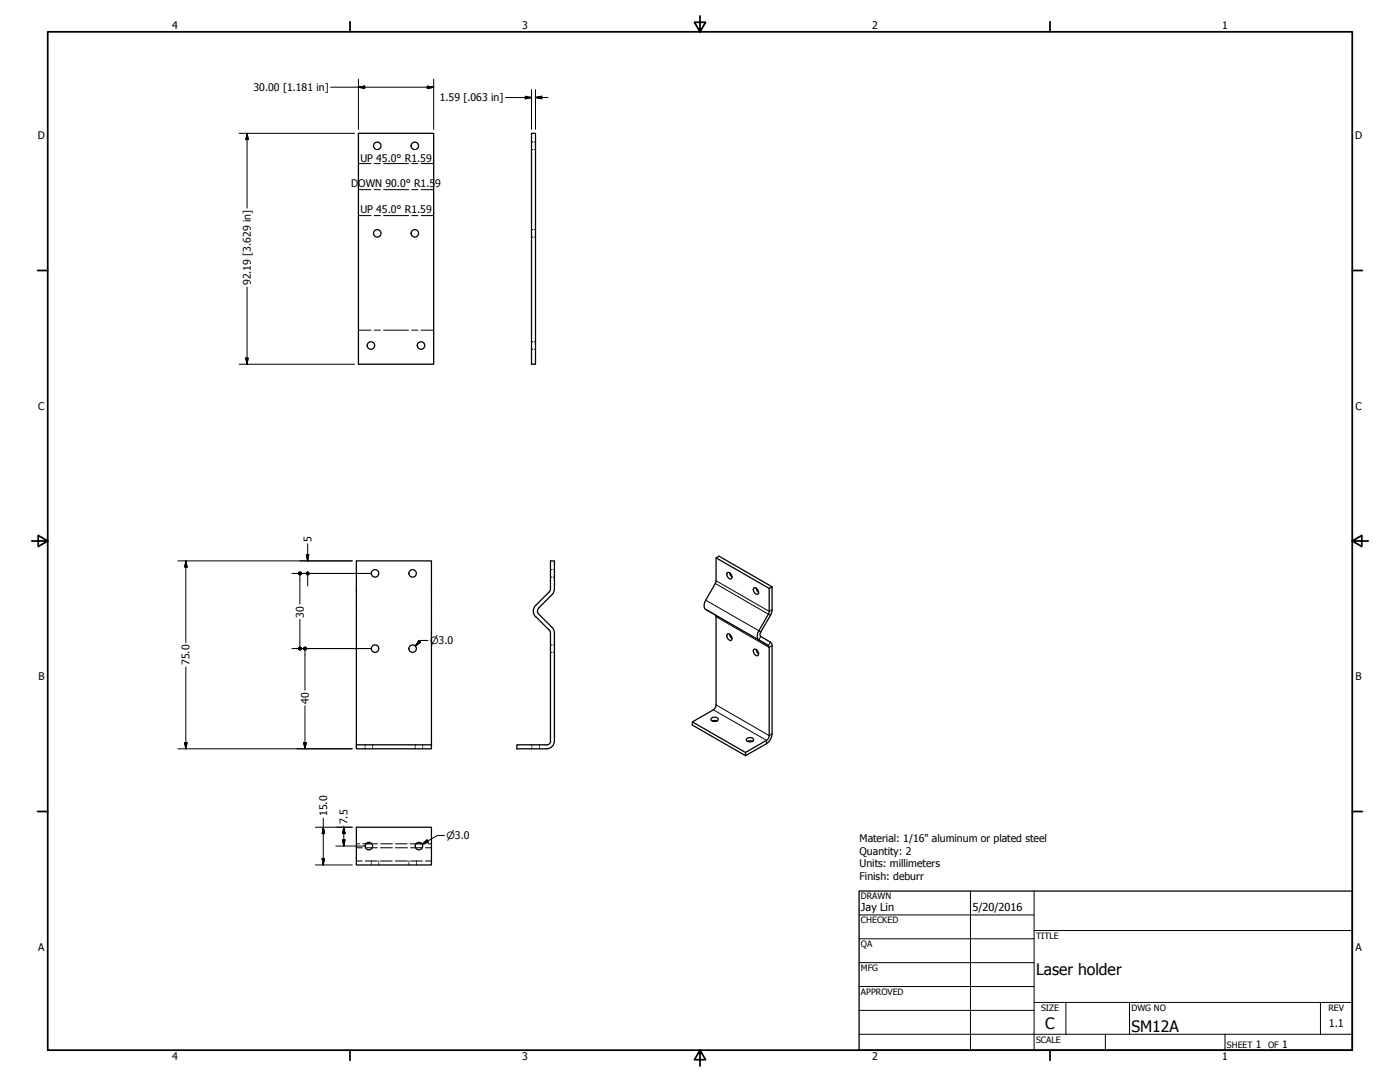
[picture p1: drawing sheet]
<svg xmlns="http://www.w3.org/2000/svg" width="559mm" height="432mm" viewBox="0 0 559 432" stroke-linecap="round" stroke-linejoin="round" font-family="sans-serif">
<!-- layer: Visible (ANSI) -->
<g fill="none" stroke="#000" stroke-width=".51">
<path d="M143.1 53.2h30v92.2h-30zM212.2 53.2h1.5v92.2h-1.5zM219.7 235v-11.2h1.6v11.2M219.7 235l-.4 1.1-5.5 5.5a3.2 3.2 0 0 0 0 4.5M221.3 235l-.6 1.9-5.8 5.8M285.8 222.6l21.2 12.2v9.2M287 221.9l-1.2 .7v9.2M290.2 228.6l.3-.2a1.79 1.79 0 0 1 1.4 2.6 1.8 1.8 0 0 1-1.7-2.4zM291.2 228.5l.1 .7 .9 1.1M300.8 234.8l.3-.3a1.83 1.83 0 0 1 1.4 2.6 1.72 1.72 0 0 1-1.7-2.3zM301.8 234.6l.1 .7 .9 1.1M213.8 246.1l5.5 5.4 .4 .8v43.8l-.4 .7-.7 .4h-12.3v1.6h11.9a3.1 3.1 0 0 0 3.1-3.1v-43.1l-.3-1.4-.6-.8"/>
<path d="M215 242.8l-.5 .8 .2 1 5.6 5.8M290.2 253.2l.3-.3a1.83 1.83 0 0 1 1.4 2.6 1.72 1.72 0 0 1-1.7-2.3zM291.2 253.1l.1 .6 .9 1.1M300.8 259.3l.3-.3a1.83 1.83 0 0 1 1.4 2.6 1.72 1.72 0 0 1-1.7-2.3zM301.8 259.2l.1 .6 .9 1.1M308.2 243.3l-.7 2.3M142.2 297.2h30v1.6h-30v-75h30v73.4M276.4 288.1l21.2 12.2M283.9 286.6a1.57 1.57 0 0 1 1.6-.5 1.57 1.57 0 0 1 1.1 1.2 1.8 1.8 0 0 1-2.9-.3zM284.2 287.7h2M284.7 283.3l-8.3 4.8v1.3l21.2 12.2 8.3-4.8M298.1 294.8a1.51 1.51 0 0 1 1.5-.6 1.51 1.51 0 0 1 1.1 1.3 1.81 1.81 0 0 1-2.9-.4z"/>
<path d="M298.3 295.8h2M305.9 295.5l-8.3 4.8v1.3M142.2 330.1h30v15.1h-30zM146 336.7h2.4M166.1 336.7h2.3"/>
<circle cx="150.6" cy="58.2" r="1.49"/>
<circle cx="165.6" cy="58.2" r="1.49"/>
<circle cx="150.6" cy="93.1" r="1.49"/>
<circle cx="165.6" cy="93.1" r="1.49"/>
<circle cx="148.1" cy="137.9" r="1.49"/>
<circle cx="168.1" cy="137.9" r="1.49"/>
<circle cx="149.7" cy="228.8" r="1.49"/>
<circle cx="164.7" cy="228.8" r="1.49"/>
<circle cx="149.7" cy="258.9" r="1.49"/>
<circle cx="164.7" cy="258.9" r="1.49"/>
<circle cx="147.2" cy="337.7" r="1.49"/>
<circle cx="167.2" cy="337.7" r="1.49"/>
</g>
<!-- layer: Hidden (ANSI) -->
<g fill="none" stroke="#000" stroke-width=".4">
<path d="M212.2 56.7h.5M212.2 59.7h.5M213.2 56.7h.5M213.2 59.7h.5M212.2 91.6h.5M212.2 94.6h.5M213.2 91.6h.5M213.2 94.6h.5M212.2 139.4h.5M212.2 136.4h.5M213.2 139.4h.5M213.2 136.4h.5"/>
<path d="M219.7 227.3h.5M219.7 230.3h.5M220.8 227.3h.5M220.8 230.3h.5M219.7 257.4h.5M220.8 257.4h.5M219.7 260.3h.5M220.8 260.3h.5M145.7 297.2v.6M145.7 298.3v.5M148.7 297.2v.6M148.7 298.3v.5"/>
<path d="M165.7 297.2v.6M165.7 298.3v.5M168.7 297.2v.6M168.7 298.3v.5M212.3 297.2v.6M212.3 298.3v.5M215.3 297.2v.6M215.3 298.3v.5M142.2 338.3h2.4M142.2 336.7h1.3M144.8 336.7h1.2M145.8 338.3h4.8"/>
<path d="M148.4 336.7h2.3M151.8 338.3h4.8M152 336.7h4.7M157.8 338.3h4.8M157.8 336.7h4.7M163.7 336.7h2.4M163.8 338.3h4.8M168.4 336.7h1.3M169.8 338.3h2.4M170.9 336.7h1.3M142.2 343.6h2.4M145.8 343.6h4.8"/>
<path d="M148.2 343.6v.5M148.2 344.6v.6M151.2 343.6v.5M151.2 344.6v.6M151.8 343.6h4.8M157.8 343.6h4.8M163.2 343.6v.5M163.2 344.6v.6M163.8 343.6h4.8M166.2 343.6v.5M166.2 344.6v.6M169.8 343.6h2.4"/>
</g>
<!-- layer: Visible Narrow (ANSI) -->
<path d="M281.7 239.5l22 12.7M285.5 232.9l22 12.7M285.8 231.8l21.2 12.2 1.2-.7M281.7 243.2l25 14.4 .8-1.3M285.8 246.1l21.2 12.3 1.2-.7M303.7 254l-.8 1.4M284.7 283.3l21.2 12.2v1.3M285.8 281.3l21.2 12.3 1.2-.7" fill="none" stroke="#000" stroke-width=".4"/>
<path d="M285.8 231.8l-.3 1.1-3.8 6.6a2.99 2.99 0 0 0 0 3.7l3.8 2.2 .3 .7v35.2l-.3 1.1-.8 .9M287 221.9l21.2 12.3M307 234.8l1.2-.6v9.1M307 244l-.3 1.1-3.8 6.6a2.99 2.99 0 0 0 0 3.7l3.8 2.2 .3 .8v35.2l-.3 1-.8 .9M307.5 245.6l-3.8 6.6a1.36 1.36 0 0 0 0 1.8l3.8 2.3 .6 .8 .1 35.8a5.3 5.3 0 0 1-2.3 3.9" fill="none" stroke="#000" stroke-width=".51"/>
<!-- layer: Bend Centerline (ANSI) -->
<g fill="none" stroke="#000" stroke-width=".4">
<path d="M143.1 65.3h5M143.1 75.7h5M149.4 65.3h2.4M149.4 75.7h2.4M153.1 65.3h10M153.1 75.7h10M164.3 65.3h2.5M164.3 75.7h2.5M168.1 65.3h5M168.1 75.7h5M143.1 86h5M149.4 86h2.4"/>
<path d="M153.1 86h10M164.3 86h2.5M168.1 86h5M143.1 131.8h5M149.4 131.8h2.4M153.1 131.8h10M164.3 131.8h2.5M168.1 131.8h5"/>
</g>
<!-- layer: Border (ANSI) -->
<g fill="none" stroke="#000" stroke-width=".7">
<path d="M19 12.7h520.8v406.4h-520.8zM139.7 8.6v4.1M279.4 6.3v6.4l-2.2-3.8h4.4l-2.2 3.8M419.1 8.6v4.1M15 107.9h4M539.8 107.9h4M12.7 215.9h6.3l-3.8-2.2v4.4l3.8-2.2M539.8 215.9l3.8 2.2v-4.4l-3.8 2.2h6.3M15 323.8h4M539.8 323.8h4M139.7 419.1v4.1M279.4 419.1l2.2 3.8h-4.4l2.2-3.8v6.3"/>
<path d="M419.1 419.1v4.1"/>
</g>
<!-- layer: Title (ANSI) -->
<g fill="none" stroke="#000" stroke-width=".4">
<path d="M387.3 355.6v63.5M412.7 355.6v63.5M342.9 365.1h69.8M342.9 374.6h69.8M412.7 371.3h127.1M342.9 384.2h69.8M342.9 393.7h69.8M342.9 412.7h196.9M342.9 403.2h69.8M412.7 400h127.1M425.4 400v12.7M441.2 412.7v6.4"/>
<path d="M450.8 400v12.7M488.9 412.7v6.4M527 400v12.7"/>
</g>
<path d="M342.9 355.6h196.9v63.5h-196.9z" fill="none" stroke="#000" stroke-width=".51"/>
<!-- layer: Dimension (ANSI) -->
<g fill="none" stroke="#000" stroke-width=".4">
<path d="M132 34.8h41.1M143.1 34.8l2.4-.4v.9zM143.1 31.6v20M170.6 34.4l2.5 .4-2.5 .5zM173.1 31.6v20M201.7 38.9h10.5M209.7 38.4l2.5 .5-2.5 .5zM212.2 35.8v15.8M213.7 38.9l2.5-.5v1zM213.7 38.9h5.1M213.7 35.8v15.8M95.4 53.2h46.1"/>
<path d="M98.6 53.2l.5 2.5h-1zM98.6 53.2v29.9M98.6 114.6v30.8M95.4 145.4h46.1M98.1 142.9h1l-.5 2.5zM122.8 217v6.8M71 223.8h69.6M74.2 223.8l.5 2.5h-1zM74.2 223.8v32.7M116.5 228.9h31.6M119.7 229.5v11.5M122.3 221.4h1l-.5 2.4z"/>
<path d="M122.8 229.5v4.4M116.5 258.8h31.6M119.7 247.2v11M121.7 259.5v16M167.2 255.7l.7 .6-2.1 1.5zM170.8 255.6h-2.8l-2.2 2.2M74.2 266.2v32.6M71 298.8h69.6M73.7 296.4h1l-.5 2.4zM121.2 296.4h1l-.5 2.4zM121.7 281.6v17.2M125.9 330.1h14.7"/>
<path d="M129 330.1l.5 2.6h-.9zM129 326.5v18.7M134 337.6h11.6M136.7 335.2h1l-.5 2.4zM137.2 330.1l.5 2.6h-1zM137.2 329.7v7.9M168.5 336.9l1.9-1.7 .5 .9zM177.4 333.4h-2.8l-6.1 3.5M125.9 345.2h14.7M128.6 342.6h.9l-.5 2.6z"/>
</g>
<g fill="#000" stroke="#000" stroke-width=".4">
<path d="M143.1 34.8l2.4-.4zM143.1 34.8l2.4-.4v.9zM170.6 35.3l2.5-.5zM170.6 34.4l2.5 .4-2.5 .5zM209.7 39.4l2.5-.5zM209.7 38.4l2.5 .5-2.5 .5zM213.7 38.9l2.5-.5zM213.7 38.9l2.5-.5v1zM98.6 53.2l.5 2.5zM98.6 53.2l.5 2.5h-1zM98.1 142.9l.5 2.5zM98.1 142.9h1l-.5 2.5z"/>
<path d="M74.2 223.8l.5 2.5zM74.2 223.8l.5 2.5h-1zM119.7 228.2l.6 .7zM119.3 228.4l.4-.2 .6 .7zM119.3 228.4l1 .5h-1.2zM119.1 228.9h1.2l-1 .4zM119.3 229.3l1-.4-.6 .6zM120.3 228.9l-.6 .6zM120.3 228.9l-.2 .4zM122.3 221.4l.5 2.4zM122.3 221.4h1l-.5 2.4zM122.8 228.2l.6 .7z"/>
<path d="M122.4 228.4l.4-.2 .6 .7zM122.4 228.4l1 .5h-1.2zM122.2 228.9h1.2l-1 .4zM122.4 229.3l1-.4-.6 .6zM123.4 228.9l-.6 .6zM123.4 228.9l-.2 .4zM119.7 258.2l.6 .6zM119.3 258.4l.4-.2 .6 .6zM119.3 258.4l1 .4h-1.2zM119.1 258.8h1.2l-1 .5zM119.3 259.3l1-.5-.6 .7zM119.7 259.5l.6-.7z"/>
<path d="M120.3 258.8l-.2 .5zM121.7 258.2l.7 .6zM121.3 258.4l.4-.2 .7 .6zM121.3 258.4l1.1 .4h-1.3zM121.1 258.8h1.3l-1.1 .5zM121.3 259.3l1.1-.5-.7 .7zM122.4 258.8l-.7 .7zM122.4 258.8l-.2 .5zM167.2 255.7l-1.4 2.1zM167.2 255.7l.7 .6-2.1 1.5zM73.7 296.4l.5 2.4zM73.7 296.4h1l-.5 2.4z"/>
<path d="M121.2 296.4l.5 2.4zM121.2 296.4h1l-.5 2.4zM129 330.1l.5 2.6zM129 330.1l.5 2.6h-.9zM136.7 335.2l.5 2.4zM136.7 335.2h1l-.5 2.4zM137.2 330.1l.5 2.6zM137.2 330.1l.5 2.6h-1zM168.5 336.9l1.9-1.7zM168.5 336.9l1.9-1.7 .5 .9zM128.6 342.6l.4 2.6zM128.6 342.6h.9l-.5 2.6z"/>
</g>
<g font-size="6.3">
<text x="413.5" y="389.1">Laser holder</text>
<text x="417.2" y="410.6">C</text>
<text x="451.6" y="411.9">SM12A</text>
</g>
<g font-size="4.4">
<text x="343.7" y="363.5">Jay Lin</text>
<text x="388.1" y="363.7">5/20/2016</text>
<text x="530.4" y="409.9">1.1</text>
</g>
<g font-size="4.2">
<text x="68.7" y="11.7">4</text>
<text x="208.4" y="11.7">3</text>
<text x="348.1" y="11.7">2</text>
<text x="487.8" y="11.7">1</text>
<text x="101.2" y="36.3">30.00 [1.181 in]</text>
<text x="175.5" y="40.4">1.59 [.063 in]</text>
<text x="15.1" y="55.5">D</text>
<text x="540.9" y="55.5">D</text>
<text x="143.8" y="64.5">UP 45.0° R1.59</text>
<text x="140.1" y="74.8">DOWN 90.0° R1.5</text>
<text x="173.7" y="74.8">9</text>
<text x="143.8" y="85.2">UP 45.0° R1.59</text>
<text x="100.1" y="113.8" transform="rotate(-90 100.1 113.8)">92.19 [3.629 in]</text>
<text x="15.2" y="163.4">C</text>
<text x="541" y="163.4">C</text>
<text x="124.3" y="216.2" transform="rotate(-90 124.3 216.2)">5</text>
<text x="121.2" y="246.4" transform="rotate(-90 121.2 246.4)">30</text>
<text x="75.7" y="265.4" transform="rotate(-90 75.7 265.4)">75.0</text>
<text x="15.3" y="271.4">B</text>
<text x="541.1" y="271.4">B</text>
<text x="123.3" y="280.9" transform="rotate(-90 123.3 280.9)">40</text>
<text x="130.6" y="325.7" transform="rotate(-90 130.6 325.7)">15.0</text>
<text x="138.7" y="328.9" transform="rotate(-90 138.7 328.9)">7.5</text>
<text x="343.1" y="336">Material: 1/16&quot; aluminum or plated steel</text>
<text x="343.1" y="341.1">Quantity: 2</text>
<text x="343.1" y="346.1">Units: millimeters</text>
<text x="343.1" y="351.2">Finish: deburr</text>
<text x="15.2" y="379.3">A</text>
<text x="541" y="379.3">A</text>
<text x="501.3" y="418.3">1</text>
<text x="511.8" y="418.3">1</text>
<text x="68.7" y="423.2">4</text>
<text x="208.4" y="423.2">3</text>
<text x="348.1" y="423.2">2</text>
<text x="487.8" y="423.2">1</text>
</g>
<g font-size="4">
<text x="171.6" y="257">⌀3.0</text>
<text x="178.2" y="334.9">⌀3.0</text>
</g>
<g font-size="3.5">
<text x="343.7" y="358.9">DRAWN</text>
<text x="343.7" y="368.5">CHECKED</text>
<text x="413.5" y="374.6">TITLE</text>
<text x="343.7" y="378">QA</text>
<text x="343.7" y="387.5">MFG</text>
<text x="343.7" y="397.1">APPROVED</text>
<text x="415.5" y="403.4">SIZE</text>
<text x="451.6" y="403.4">DWG NO</text>
<text x="530.3" y="403.4">REV</text>
<text x="413.5" y="416.1">SCALE</text>
<text x="489.7" y="418.3">SHEET</text>
<text x="506.2" y="418.3">OF</text>
</g>
</svg>
